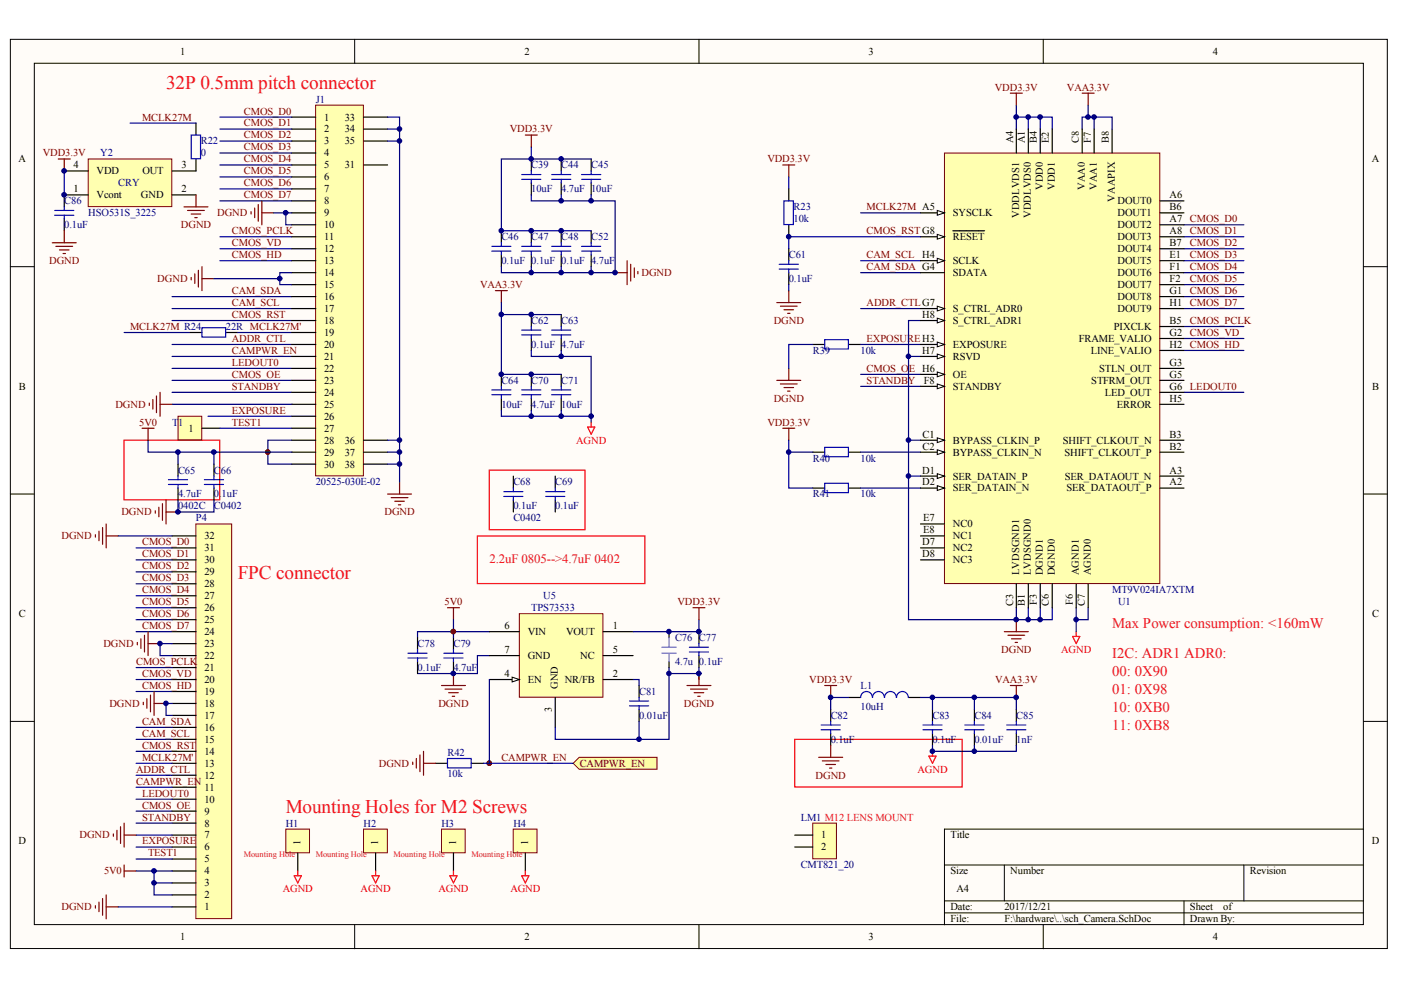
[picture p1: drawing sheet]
# Altium project XPCAM_1V4.PrjPCB
1 sheet, 46 parts. Net scope: flat (ports and power ports of the same name join across sheets).

## Sheet sch_Camera.SchDoc
size A4

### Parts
C39  10uF  [0805C]
C44  4.7uF  [0402C]
C45  10uF  [0805C]
C46  0.1uF  [0402C]
C47  0.1uF  [0402C]
C48  0.1uF  [0402C]
C52  4.7uF  [0402C]
C61  0.1uF  [0402C]
C62  0.1uF  [0402C]
C63  4.7uF  [0402C]
C64  10uF  [0805C]
C65  4.7uF  value 0402C  [0402C]
C66  0.1uF  value C0402  [0402C]
C68  0.1uF  value C0402  [0402C]
C69  0.1uF  [0402C]
C70  4.7uF  [0402C]
C71  10uF  [0805C]
C76  4.7u  [0402C_L]
C77  0.1uF  [0402C_L]
C78  0.1uF  [0402C]
C79  4.7uF  [0402C_L]
C81  0.01uF  [0402C_L]
C82  0.1uF  [0402C_L]
C83  0.1uF  [0402C_L]
C84  0.01uF  [0402C_L]
C85  1nF  [0402C_L]
C86  0.1uF  [0402C]
H1  CON1  [PAD_M3_D350_450]  (value not drawn)
H2  CON1  [PAD_M3_D350_450]  (value not drawn)
H3  CON1  [PAD_M3_D350_450]  (value not drawn)
H4  CON1  [PAD_M3_D350_450]  (value not drawn)
J1  20525-030E-02  [HSA30_P40L196W42H10_20525]
L1  10uH  [0805R]
LM1  CMT821_20  [PAD_M3_D350_450]
P4  Header_32  [HS32A_FPC_P50L2350W480H210]  (value not drawn)
R22  value 0  [0402R]  (hidden comment: 0R)
R23  10K  [0402R]
R24  22R  [0402R]
R39  10K  [0402R]
R40  10K  [0402R]
R41  10K  [0402R]
R42  10K  [0402R_L]
T1  CON1  [PAD_TP_D1.2]  (value not drawn)
U1  MT9V024IA7XTM  [IBGA52_8X8_P100L90W90H90R]
U5  TPS73533  [SON6_P65L21W21H8_DRV]
Y2  HSO531S_3225  [XTAL_3225]

### Ports
CAMPWR_EN (in)

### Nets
5V0: C65.2 C66.2 C78.2 C79.2 J1.28 J1.29 J1.30 P4.2 P4.3 P4.4 U5.6(VIN)
AGND: C62.1 C63.1 C64.1 C70.1 C71.1 C83.1 C84.1 C85.1 H1.1 H2.1 H3.1 H4.1 U1.C7(AGND0) U1.F6(AGND1)
DGND: C39.1 C44.1 C45.1 C46.1 C47.1 C48.1 C52.1 C61.1 C65.1 C66.1 C76.2 C77.1 C78.1 C79.1 C81.1 C82.1 C86.1 J1.9 J1.10 J1.14 J1.15 J1.25 J1.33 J1.34 J1.35 J1.36 J1.37 J1.38 P4.1 P4.7 P4.17 P4.18 P4.22 P4.23 P4.32 R39.2 R42.1 U1.B1(LVDSGND0) U1.C1(BYPASS_CLKIN_P) U1.C3(LVDSGND1) U1.C6(DGND0) U1.D1(SER_DATAIN_P) U1.F3(DGND1) U1.H7(RSVD) U1.H8(S_CTRL_ADR1) U5.3(GND) U5.7(GND) Y2.2(GND)
VAA3.3V: C62.2 C63.2 C64.2 C70.2 C71.2 C83.2 C84.2 C85.2 L1.2 U1.B8(VAAPIX) U1.C8(VAA0) U1.F7(VAA1)
VDD3.3V: C39.2 C44.2 C45.2 C46.2 C47.2 C48.2 C52.2 C76.1 C77.2 C82.2 C86.2 L1.1 R23.2 R40.2 R41.2 U1.A1(VDDLVDS0) U1.A4(VDDLVDS1) U1.B4(VDD0) U1.E2(VDD1) U5.1(VOUT) Y2.1(Vcont) Y2.4(VDD)
ADDR_CTL: J1.20 P4.12 U1.G7(S_CTRL_ADR0)
CAM_SCL: J1.17 P4.15 U1.H4(SCLK)
CAM_SDA: J1.16 P4.16 U1.G4(SDATA)
CAMPWR_EN: J1.21 P4.11 R42.2 U5.4(EN) ; port CAMPWR_EN
CMOS_D0: J1.1 P4.31 U1.A7(DOUT2)
CMOS_D1: J1.2 P4.30 U1.A8(DOUT3)
CMOS_D2: J1.3 P4.29 U1.B7(DOUT4)
CMOS_D3: J1.4 P4.28 U1.E1(DOUT5)
CMOS_D4: J1.5 P4.27 U1.F1(DOUT6)
CMOS_D5: J1.6 P4.26 U1.F2(DOUT7)
CMOS_D6: J1.7 P4.25 U1.G1(DOUT8)
CMOS_D7: J1.8 P4.24 U1.H1(DOUT9)
CMOS_HD: J1.13 P4.19 U1.H2(LINE_VALIO)
CMOS_OE: J1.23 P4.9 U1.H6(OE)
CMOS_PCLK: J1.11 P4.21 U1.B5(PIXCLK)
CMOS_RST: C61.2 J1.18 P4.14 R23.1 U1.G8(~{RESET})
CMOS_VD: J1.12 P4.20 U1.G2(FRAME_VALIO)
EXPOSURE: J1.26 P4.6 R39.1 U1.H3(EXPOSURE)
LEDOUT0: J1.22 P4.10 U1.G6(LED_OUT)
MCLK27M: R22.1 R24.1 U1.A5(SYSCLK)
MCLK27M': J1.19 P4.13 R24.2
STANDBY: J1.24 P4.8 U1.F8(STANDBY)
TEST1: J1.27 P4.5 T1.1
NetC81_2: C81.2 U5.2(NR/FB)
NetR22_2: R22.2 Y2.3(OUT)
NetR40_1: R40.1 U1.C2(BYPASS_CLKIN_N)
NetR41_1: R41.1 U1.D2(SER_DATAIN_N)

Not connected (* = marked no-connect by the designer): C68 1 2; C69 1 2; J1 31; LM1 1 2; U1 A2(SER_DATAOUT_P) A3(SER_DATAOUT_N) A6(DOUT0) B2(SHIFT_CLKOUT_P) B3(SHIFT_CLKOUT_N) B6(DOUT1) D7(NC2) D8(NC3) E7(NC0) E8(NC1) G3(STLN_OUT) G5(STFRM_OUT) H5(ERROR); U5 5(NC)

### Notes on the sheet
- (near J1) 32P 0.5mm pitch connector
- (near P4) FPC connector
- 2.2uF 0805-->4.7uF 0402
- (near U1) Max Power consumption: <160mW
- I2C: ADR1 ADR0:
- 00: 0X90
- 01: 0X98
- 10: 0XB0
- 11: 0XB8
- (near H1) Mounting Hole
- Mounting Holes for M2 Screws
- (near H2) Mounting Hole
- (near H3) Mounting Hole
- (near H4) Mounting Hole
- (near LM1) M12 LENS MOUNT
